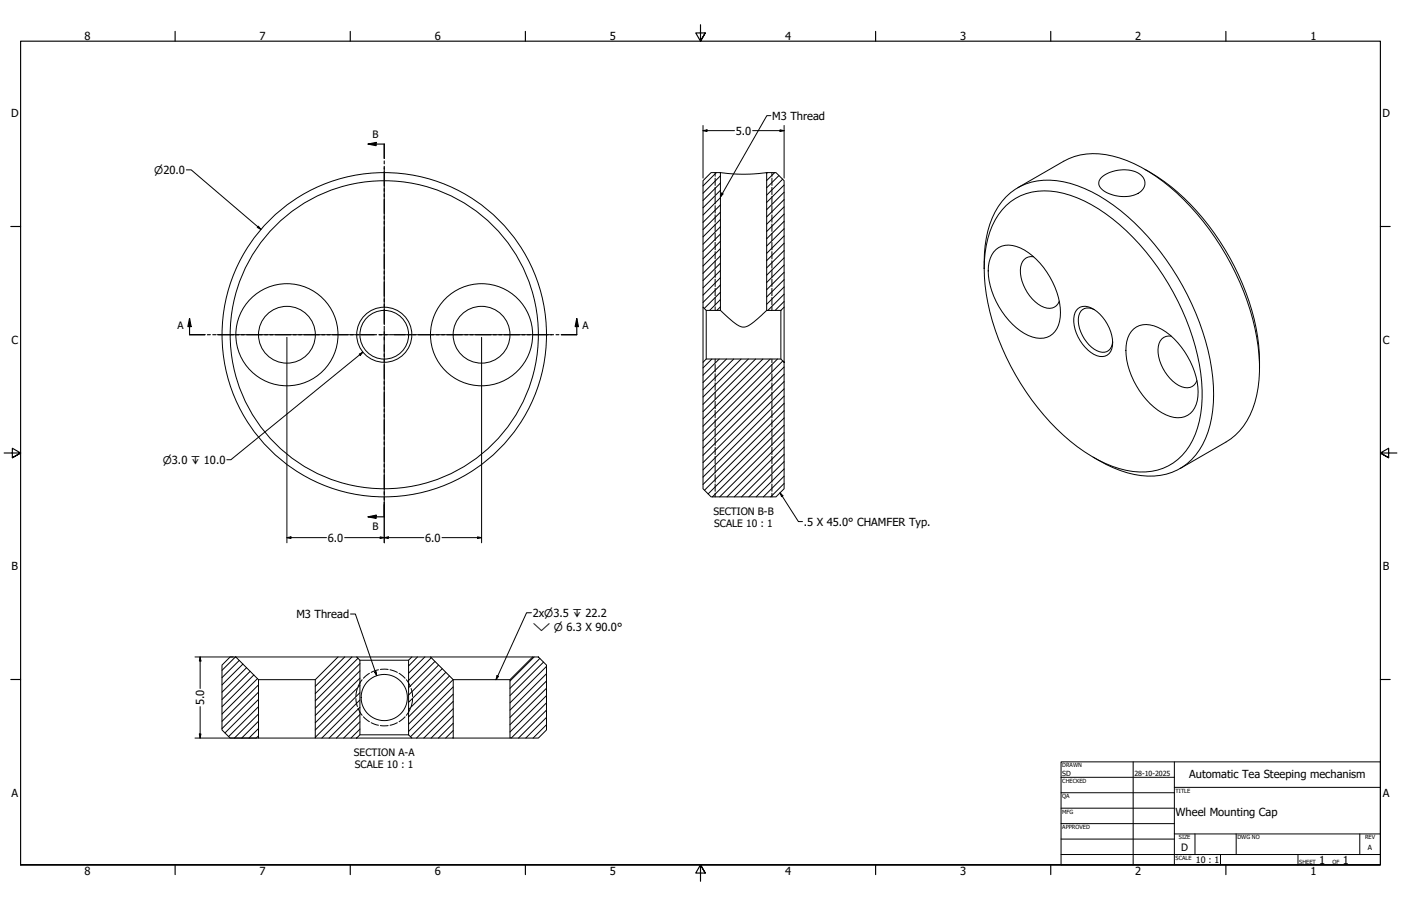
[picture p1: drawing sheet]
<svg xmlns="http://www.w3.org/2000/svg" width="864mm" height="559mm" viewBox="0 0 864 559" stroke-linecap="round" stroke-linejoin="round" font-family="sans-serif">
<!-- layer: Hatch (ANSI) -->
<g fill="none" stroke="#000" stroke-width=".62">
<path d="M442 106l-9 9M444 117l-11 11M444 113l-11 11M444 108l-11 11M473 106v1M478 106l-5 5M480 108l-7 8M482 111l-9 9M483 119l-10 10M483 114l-10 11M444 140l-11 11M444 135l-11 11"/>
<path d="M444 131l-11 11M444 126l-11 11M444 122l-11 11M483 137l-10 10M483 132l-10 11M483 128l-10 10M483 123l-10 11M444 158l-11 11M444 153l-11 11M444 149l-11 11M444 144l-11 11M483 150l-10 11"/>
<path d="M483 146l-10 10M483 141l-10 11M483 159l-10 11M483 155l-10 10M444 176l-11 11M444 171l-11 11M444 167l-11 11M444 162l-11 11M483 177l-10 11M483 172l-10 11M483 168l-10 11M483 163l-10 11"/>
<path d="M444 189l-2 2M444 185l-7 6M444 180l-10 10M483 186l-5 5M483 181l-10 10M439 221l-6 6M443 221l-10 10M448 221l-15 15M452 221l-19 19M457 221l-24 24M461 221l-28 28M466 221l-33 33"/>
<path d="M470 221l-37 37M475 221l-42 42M479 221l-46 46M483 223l-50 49M483 240l-50 50M483 235l-50 50M483 231l-50 50M483 226l-50 50M483 258l-47 47M483 253l-49 49M483 249l-50 50M483 244l-50 50"/>
<path d="M483 276l-30 30M483 271l-35 35M483 267l-39 39M483 262l-44 44M483 298l-8 8M483 294l-12 12M483 289l-17 17M483 285l-21 21M483 280l-26 26M145 405l-8 8M147 407l-10 11M150 410l-13 12"/>
<path d="M152 412l-15 15M154 414l-17 17M156 416l-19 20M159 419l-22 21M212 405l-18 18M217 405l-23 23M221 406l-27 26M222 418l-28 28M222 414l-28 27M222 409l-28 28M257 405l-5 6M262 405l-10 10"/>
<path d="M266 406l-14 14M268 408l-16 16M270 410l-18 19M273 412l-21 21M275 415l-23 23M277 417l-25 25M279 419l-27 28M329 405l-15 15M333 406l-19 19M335 408l-21 21M337 416l-23 22M337 411l-23 23"/>
<path d="M159 436l-18 18M159 431l-20 21M159 427l-22 22M159 422l-22 23M222 436l-19 19M222 432l-24 23M222 427l-28 28M222 423l-28 27M279 437l-18 18M279 433l-22 22M279 428l-26 26M279 424l-27 27"/>
<path d="M337 438l-17 17M337 433l-22 22M337 429l-23 22M337 424l-23 23M337 420l-23 23M159 454l-1 1M159 449l-6 6M159 445l-10 10M159 440l-15 15M222 450l-6 5M222 445l-10 10M222 441l-15 14"/>
<path d="M279 455h.1M279 451l-4 4M279 446l-9 9M279 442l-13 13M337 447l-8 8M337 442l-13 13"/>
</g>
<!-- layer: Visible (ANSI) -->
<g fill="none" stroke="#000" stroke-width=".62">
<path d="M433 111l5-5h6v85h-9l-2-2zM444 106l13 1 16-1M473 106h5l5 5v78l-2 2h-8zM627 116l29-17a44 44 0 0 1 39 0 130 130 0 0 1 57 53 146 146 0 0 1 24 77 52 52 0 0 1-17 42l-32 18M679 109a21 21 0 0 1 24-1 7 7 0 0 1 2 7 7 7 0 0 1-6 5 21 21 0 0 1-21-5 4 4 0 0 1 1-6zM706 104a143 143 0 0 1 60 71 124 124 0 0 1 10 52M620 127a37 37 0 0 1 40-7 114 114 0 0 1 54 45 143 143 0 0 1 27 81 48 48 0 0 1-18 40 41 41 0 0 1-37 2 123 123 0 0 1-57-52 136 136 0 0 1-22-75 51 51 0 0 1 13-34zM614 154a15 15 0 0 1 17 0 49 49 0 0 1 23 42 13 13 0 0 1-20 11 48 48 0 0 1-25-43 16 16 0 0 1 5-10zM637 158a7 7 0 0 0-8 9 25 25 0 0 0 16 23 6 6 0 0 0 8-4M607 166a60 60 0 0 1 13-45 38 38 0 0 1 40-8 110 110 0 0 1 51 37 156 156 0 0 1 37 93 54 54 0 0 1-16 43 41 41 0 0 1-41 4l-9-4-8-4M433 189v34M435 191v30"/>
<path d="M444 191a53 53 0 0 0 14 11 17 17 0 0 0 11-7l4-4M481 191v30M483 189v34l-2-2h-46l-2 2v78l5 5h40l5-5v-78M665 190a10 10 0 0 1 13 4 24 24 0 0 1 7 21 7 7 0 0 1-11 4 24 24 0 0 1-11-26zM675 191a7 7 0 0 0-8 0 7 7 0 0 0-2 7 21 21 0 0 0 14 19 6 6 0 0 0 7-6M699 203a15 15 0 0 1 17 0 47 47 0 0 1 22 44 13 13 0 0 1-19 9 48 48 0 0 1-25-43 16 16 0 0 1 5-10zM722 207a7 7 0 0 0-8 9 26 26 0 0 0 16 23 6 6 0 0 0 8-4M137 410l5-5h3l14 14v36h-17l-5-5zM145 405h63M159 419h35M208 405h12l2 2v46l-2 2h-26v-36zM220 405h34"/>
<path d="M222 407h30M265 405h63M279 419h35M314 419l14-14h4l5 5v40l-5 5h-18zM159 455h35M220 455h34M222 453h30v-46l2-2h11l14 14v36h-25l-2-2M279 455h35"/>
<circle cx="177" cy="206" r="18"/>
<circle cx="177" cy="206" r="31"/>
<circle cx="237" cy="206" r="17"/>
<circle cx="237" cy="206" r="15"/>
<circle cx="237" cy="206" r="95"/>
<circle cx="237" cy="206" r="100"/>
<circle cx="297" cy="206" r="18"/>
<circle cx="297" cy="206" r="31"/>
<circle cx="237" cy="430" r="14"/>
</g>
<!-- layer: Hidden Narrow (ANSI) -->
<g fill="none" stroke="#000" stroke-width=".62">
<path d="M441 106v3M441 110v4M441 116v4M476 106v3M476 110v4M476 116v4M441 121v5M441 127v4M441 133v4M441 138v5M476 121v5M476 127v4"/>
<path d="M476 133v4M476 138v5M441 144v4M441 150v4M441 155v5M476 144v4M476 150v4M476 155v5M441 161v4M441 167v4M441 172v5M441 178v4"/>
<path d="M476 161v4M476 167v4M476 172v5M476 178v4M441 184v4M441 189v2M476 184v4M476 189v2M441 221v3M441 225v4M441 231v4M441 236v5"/>
<path d="M476 221v3M476 225v4M476 231v4M476 236v5M441 242v4M441 248v4M441 253v5M441 259v4M476 242v4M476 248v4M476 253v5M476 259v4"/>
<path d="M441 265v4M441 270v5M441 276v4M476 265v4M476 270v5M476 276v4M441 282v4M441 287v5M441 293v4M441 299v4M476 282v4M476 287v5"/>
<path d="M476 293v4M476 299v4M441 304v2M476 304v2M223 419l-2 4M228 415l-4 3M233 413l-4 2M234 413h5M240 413l5 2M246 415l4 3M250 419l3 4M219 431l1 5"/>
<path d="M220 425l-1 5M221 437l2 4M253 437l-3 4M253 425l1 5M254 431l-1 5M224 442l4 3M229 446l4 1M234 448h5M245 446l-5 1M250 442l-4 3"/>
</g>
<!-- layer: Section Line (ANSI) -->
<g fill="none" stroke="#000" stroke-width=".71">
<path d="M227 89l5-1v2zM227 89h10v9M237 99v2M237 103v1M237 106v9M237 116v2M237 120v1M237 123v9M237 133v2M237 137v1M237 140v9M237 150v2"/>
<path d="M237 154v1M237 157v9M237 167v2M237 171v1M237 174v9M117 196l1 5h-2zM117 196v10h9M237 184v2M237 188v1M237 191v9M356 196l1 5h-2zM356 196v10h-10"/>
<path d="M128 206h2M131 206h2M134 206h10M145 206h2M149 206h2M152 206h10M163 206h2M166 206h2M170 206h9M181 206h2M184 206h2M187 206h10"/>
<path d="M198 206h2M202 206h1M205 206h10M216 206h2M219 206h2M223 206h9M234 206h1M237 201v2M237 205v1M237 208v9M237 218v2M237 206h2"/>
<path d="M240 206h10M251 206h2M255 206h1M258 206h9M269 206h2M272 206h2M275 206h10M287 206h1M290 206h2M293 206h10M304 206h2M307 206h2"/>
<path d="M311 206h9M322 206h2M325 206h2M328 206h10M339 206h2M343 206h2M237 222v1M237 225v9M237 235v2M237 239v1M237 242v9M237 252v2"/>
<path d="M237 256v1M237 259v9M237 269v2M237 273v1M237 276v9M237 286v2M237 290v1M237 293v9M227 319l5-1v2zM237 303v2M237 307v1M237 310v9h-10"/>
</g>
<g fill="#000">
<path d="M227 89l5-1v2z" fill-rule="evenodd"/>
<path d="M117 196l1 5h-2z" fill-rule="evenodd"/>
<path d="M356 196l1 5h-2z" fill-rule="evenodd"/>
<path d="M227 319l5-1v2z" fill-rule="evenodd"/>
</g>
<!-- layer: Border (ANSI) -->
<g fill="none" stroke="#000" stroke-width=".71">
<path d="M108 19v6M216 19v6M324 19v6M432 15v10l-3-5h6l-3 5 3-5M540 19v6M648 19v6M756 19v6M7 140h6M851 140h6M3 279h10l-5-3v6l5-3-5 3M861 279h-10l5-3v6l-5-3 5 3M7 419h6"/>
<path d="M851 419h6M13 533v-508h838v508h-838h838M108 533v6M216 533v6M324 533v6M435 538l-3-5 3 5h-6l3-5v11M540 533v6M648 533v6M756 533v6"/>
</g>
<!-- layer: Title (ANSI) -->
<g fill="none" stroke="#000" stroke-width=".62">
<path d="M654 470h197v63h-197zM654 479h70M698 470v63M724 470v63M654 489h70M654 498h70M724 486h127M654 508h70M654 518h70M724 514h127M737 514v13M762 514v13"/>
<path d="M838 514v13M654 527h197M752 527v6M800 527v6"/>
</g>
<!-- layer: Dimension (ANSI) -->
<g fill="none" stroke="#000" stroke-width=".62">
<path d="M433 77v33M483 77v33M433 81l3-1v1zM433 81h20M464 81h19M481 80l2 1h-2zM115 105h3l43 36M159 139l2 2-2-1zM177 208v127M297 208v127M237 311v24M177 332l2-1v1z"/>
<path d="M177 332h24M212 332h49M234 331l3 1h-3zM237 332l2-1v1zM272 332h25M294 331l3 1h-3zM216 379h3l13 38M120 405h24M123 405l1 3h-1zM123 405v20M231 415l1-1v3zM123 436v19"/>
<path d="M120 455h38M123 453h1l-1 2z"/>
</g>
<g fill="#000">
<path d="M433 81l3-1v1z" fill-rule="evenodd"/>
<path d="M481 80l2 1h-2z" fill-rule="evenodd"/>
<path d="M159 139l2 2-2-1z" fill-rule="evenodd"/>
<path d="M177 332l2-1v1z" fill-rule="evenodd"/>
<path d="M234 331l3 1h-3z" fill-rule="evenodd"/>
<path d="M237 332l2-1v1z" fill-rule="evenodd"/>
<path d="M294 331l3 1h-3z" fill-rule="evenodd"/>
<path d="M123 405l1 3h-1z" fill-rule="evenodd"/>
<path d="M231 415l1-1v3z" fill-rule="evenodd"/>
<path d="M123 453h1l-1 2z" fill-rule="evenodd"/>
</g>
<!-- layer: Center Mark (ANSI) -->
<path d="M237 103v97M134 206h97M234 206h6M237 203v7M237 213v97M243 206h97" fill="none" stroke="#000" stroke-width=".62"/>
<!-- layer: Symbol (ANSI) -->
<path d="M475 71h-2l-29 50M445 119l1 1-2 1zM221 218l3-1-2 2zM224 217l-82 67h-2M481 304l2 2h-1zM481 304l11 18h3M328 378h-3l-19 41M306 417h1l-1 2z" fill="none" stroke="#000" stroke-width=".62"/>
<g fill="#000">
<path d="M445 119l1 1-2 1z" fill-rule="evenodd"/>
<path d="M221 218l3-1-2 2z" fill-rule="evenodd"/>
<path d="M481 304l2 2h-1z" fill-rule="evenodd"/>
<path d="M306 417h1l-1 2z" fill-rule="evenodd"/>
</g>
<g font-size="6.8">
<text x="52" y="24">8</text>
<text x="160" y="24">7</text>
<text x="268" y="24">6</text>
<text x="376" y="24">5</text>
<text x="484" y="24">4</text>
<text x="592" y="24">3</text>
<text x="700" y="24">2</text>
<text x="808" y="24">1</text>
<text x="7" y="72">D</text>
<text x="476" y="74">M3 Thread</text>
<text x="852" y="72">D</text>
<text x="454" y="83">5.0</text>
<text x="7" y="212">C</text>
<text x="852" y="212">C</text>
<text x="495" y="324">.5 X 45.0° CHAMFER Typ.</text>
<text x="202" y="334">6.0</text>
<text x="262" y="334">6.0</text>
<text x="7" y="352">B</text>
<text x="852" y="352">B</text>
<text x="183" y="381">M3 Thread</text>
<text x="328" y="380">2x⌀3.5 ↧ 22.2</text>
<text x="126" y="435" transform="rotate(-90 126 435)">5.0</text>
<text x="733" y="480">Automatic Tea Steeping mechanism</text>
<text x="7" y="491">A</text>
<text x="852" y="491">A</text>
<text x="725" y="503">Wheel Mounting Cap</text>
<text x="813" y="533">1</text>
<text x="828" y="533">1</text>
<text x="52" y="539">8</text>
<text x="160" y="539">7</text>
<text x="268" y="539">6</text>
<text x="376" y="539">5</text>
<text x="484" y="539">4</text>
<text x="592" y="539">3</text>
<text x="700" y="539">2</text>
<text x="808" y="539">1</text>
</g>
<g font-size="6.5">
<text x="95" y="107">⌀20.0</text>
<text x="100" y="286">⌀3.0 ↧ 10.0</text>
<text x="328" y="389">⌵ ⌀ 6.3 X 90.0°</text>
</g>
<g font-size="6.3">
<text x="230" y="85">B</text>
<text x="110" y="203">A</text>
<text x="359" y="203">A</text>
<text x="440" y="318">SECTION B-B</text>
<text x="230" y="327">B</text>
<text x="440" y="325">SCALE 10 : 1</text>
<text x="218" y="466">SECTION A-A</text>
<text x="219" y="474">SCALE 10 : 1</text>
<text x="728" y="525">D</text>
</g>
<text font-size="5.5" x="737" y="533">10 : 1</text>
<g font-size="4.3">
<text x="655" y="479">SD</text>
<text x="699" y="479">28-10-2025</text>
<text x="843" y="524">A</text>
</g>
<g font-size="3.5">
<text x="655" y="473">DRAWN</text>
<text x="655" y="483">CHECKED</text>
<text x="725" y="489">TITLE</text>
<text x="655" y="492">QA</text>
<text x="655" y="502">MFG</text>
<text x="655" y="511">APPROVED</text>
<text x="727" y="518">SIZE</text>
<text x="763" y="518">DWG NO</text>
<text x="841" y="518">REV</text>
<text x="725" y="530">SCALE</text>
<text x="801" y="533">SHEET</text>
<text x="821" y="533">OF</text>
</g>
</svg>
